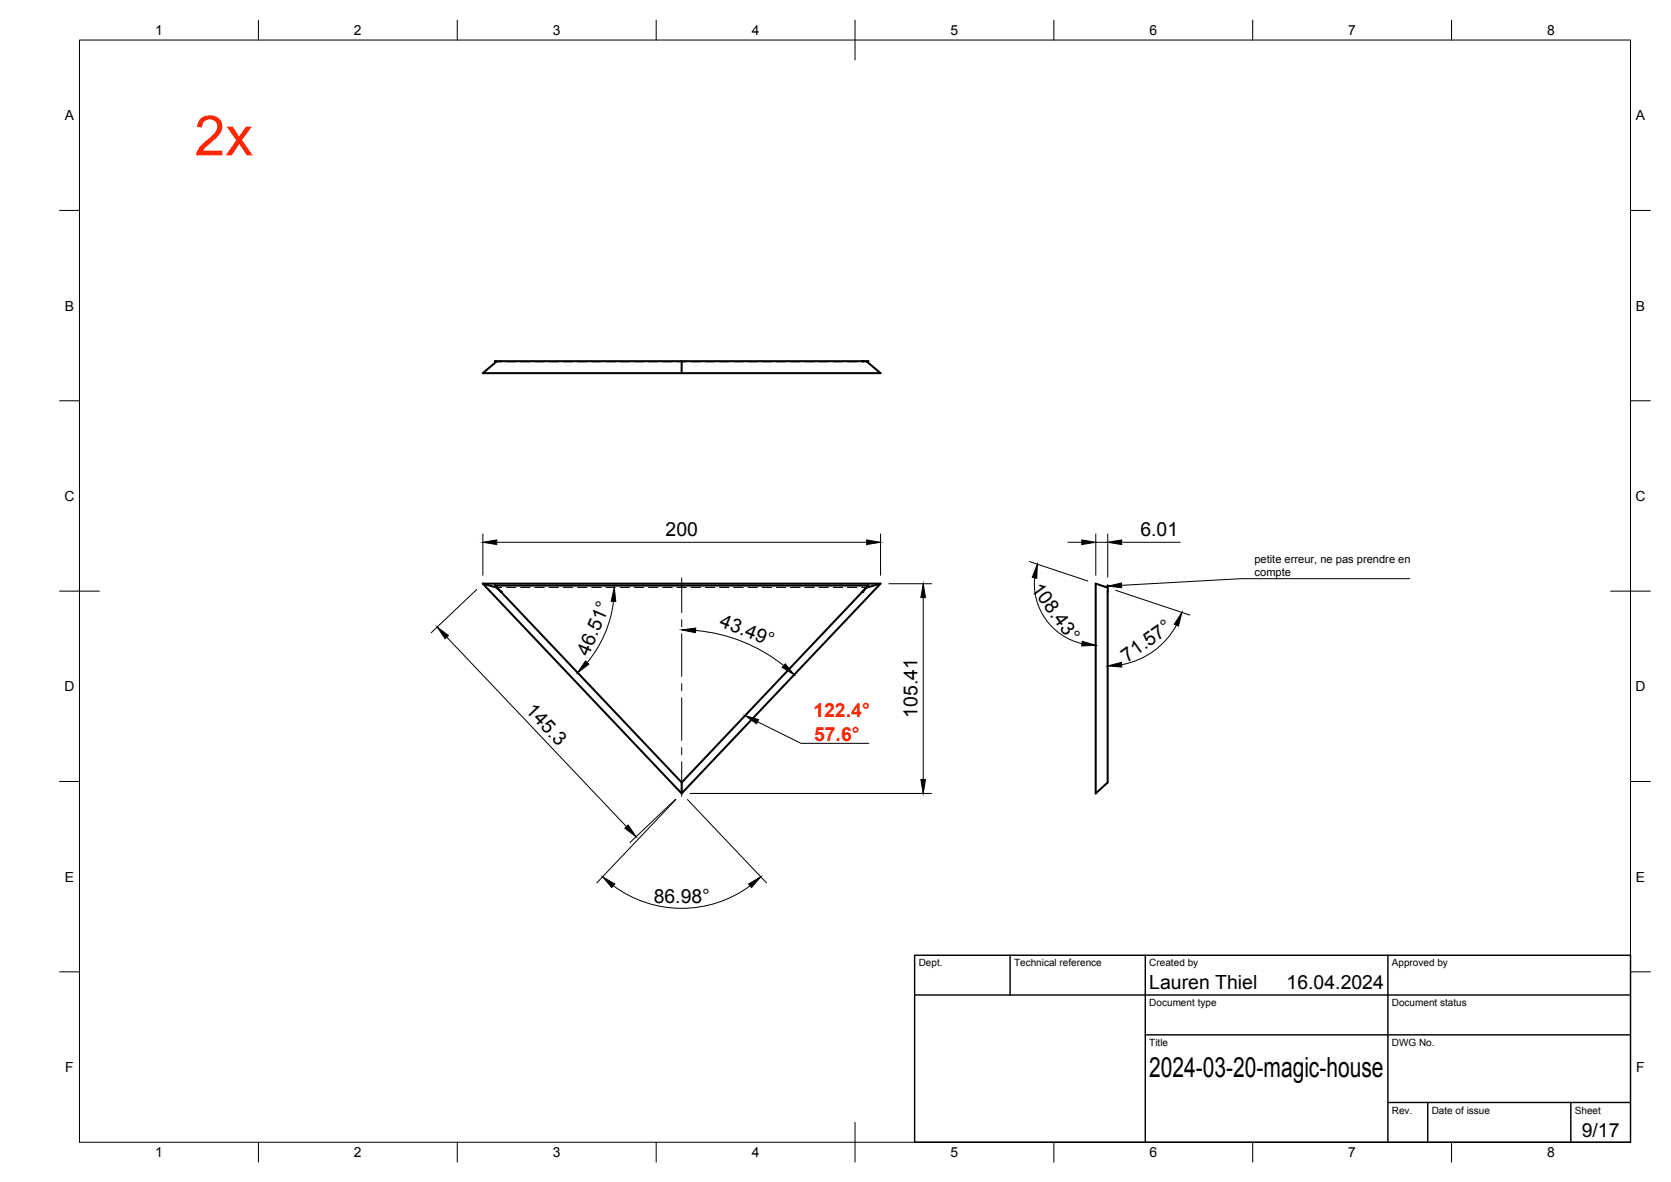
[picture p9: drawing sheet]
<svg xmlns="http://www.w3.org/2000/svg" width="420mm" height="297mm" viewBox="0 0 420 297" stroke-linecap="round" stroke-linejoin="round" font-family="sans-serif">
<!-- layer: Visible -->
<path d="M121.4 93.8l3.4-2.9-.3-.1h93.8l-.3 .1 3.4 2.9zM171.4 90.8v3M121.4 146.7h100l-50 52.7zM121.4 146.7l3.4 .9-.3-.5M124.5 147.1l1.5 1.6zM124.5 147.2h93.8M126 148.7l45.4 47.9 45.4-47.9M218.3 147.2l-1.5 1.5zM221.4 146.7l-3.4 .9 .3-.5M275.5 146.7l2.9 .9 .1-.5v49.5l-3 2.8zM171.4 196.6v2.8" fill="none" stroke="#000" stroke-width=".51"/>
<g fill="#000">
<circle cx="216.8" cy="90.8" r=".25"/>
<circle cx="126" cy="148.7" r=".25"/>
<circle cx="216.8" cy="148.7" r=".25"/>
</g>
<!-- layer: Hidden -->
<g fill="none" stroke="#000" stroke-width=".25">
<path d="M124.5 90.8h1.5M124.8 90.9h1.4M127.3 90.9h2.4M130.9 90.9h2.4M134.5 90.9h2.4M138 90.9h2.4M141.6 90.9h2.4M145.2 90.9h2.4M148.8 90.9h2.4M152.3 90.9h2.4M155.9 90.9h2.4M159.5 90.9h2.4"/>
<path d="M163.1 90.9h2.3M166.6 90.9h2.4M170.2 90.9h2.4M173.8 90.9h2.4M177.4 90.9h2.3M180.9 90.9h2.4M184.5 90.9h2.4M188.1 90.9h2.4M191.6 90.9h2.4M195.2 90.9h2.4M198.8 90.9h2.4M202.4 90.9h2.3"/>
<path d="M205.9 90.9h2.4M209.5 90.9h2.4M213.1 90.9h2.4M216.6 90.9h1.4M216.8 90.8h1.5M124.8 147.6h1.4M126 148.7h.1M127.3 147.6h2.4M130.9 147.6h2.4M134.5 147.6h2.4M138 147.6h2.4M141.6 147.6h2.4"/>
<path d="M145.2 147.6h2.4M148.8 147.6h2.4M152.3 147.6h2.4M155.9 147.6h2.4M159.5 147.6h2.4M163.1 147.6h2.3M166.6 147.6h2.4M170.2 147.6h2.4M173.8 147.6h2.4M177.4 147.6h2.3M180.9 147.6h2.4M184.5 147.6h2.4"/>
<path d="M188.1 147.6h2.4M191.6 147.6h2.4M195.2 147.6h2.4M198.8 147.6h2.4M202.4 147.6h2.3M205.9 147.6h2.4M209.5 147.6h2.4M213.1 147.6h2.4M216.6 147.6h1.4M216.8 148.7h.1M278.5 147.2v1.5"/>
</g>
<!-- layer: BORDER -->
<g fill="none" stroke="#000" stroke-width=".25">
<path d="M20 10.1h390v276.9h-390zM65 5.1v5M115 5.1v5M165 5.1v5M215 5.1v10M265 5.1v5M315 5.1v5M365 5.1v5M15 52.9h5M410 52.9h5M15 100.7h5M410 100.7h5"/>
<path d="M15 148.6h10M405 148.6h10M15 196.4h5M410 196.4h5M15 244.2h5M410 244.2h5M65 287v5M115 287v5M165 287v5M215 282.1v9.9M265 287v5M315 287v5"/>
<path d="M365 287v5"/>
</g>
<!-- layer: TITLEBLOCK -->
<path d="M230 240.1h180v46.9h-180zM230 250h180M254 240.1v9.9M288 240.1v46.9M349 240.1v46.9M288 260.1h122M349 277.1h61M359 277.1v9.9M395 277.1v9.9" fill="none" stroke="#000" stroke-width=".36"/>
<!-- layer: FD_Dimensions -->
<g fill="none" stroke="#000" stroke-width=".25">
<path d="M121.4 134.2v10.4M124.9 136.3h93M221.4 134.2v10.4M268.5 136.3h3.5M275.5 136.3h3M275.5 134.2v10.4M278.5 134.2v10.8M282 136.3h14.8M119.9 148.1l-11.5 10.9M154.3 151.1a29.5 29.5 0 0 1-6.6 15.4M174.9 158.4a41.1 41.1 0 0 1 22.2 8.9M223.5 146.7h10.7"/>
<path d="M232.1 150.2v45.7M258.8 141.1l14.7 4.9M260.1 145.2a15.5 15.5 0 0 0 12 16.5M280.5 148.3l18.7 6.3M295.8 157.1a19.7 19.7 0 0 1-13.8 9.9M112.3 160.1l45.2 47.6M173.5 199.4h60.7M169.9 200.8l-11.5 10.9M169.9 200.9l-19.8 21M172.8 200.9l19.9 21M154.2 222.6a28.9 28.9 0 0 0 34.4 0"/>
</g>
<g fill="#000" stroke="#000" stroke-width=".25">
<path d="M121.4 136.3l3.5-.6v1.1zM217.9 135.7l3.5 .6-3.5 .5zM272 135.7l3.5 .6-3.5 .5zM278.5 136.3l3.5-.6v1.1zM109.9 157.6l2.9 2.1-.9 .8zM154.5 147.6l.3 3.6-1.1-.1zM171.4 158.3l3.5-.5v1.2zM232.1 146.7l.6 3.5h-1.2zM260.8 141.8l-.1 3.5-1.2-.2zM297.2 153.9l-.9 3.4-1-.4zM147.2 166.1l.9 .8-2.9 2.2zM197.4 166.8l2.3 2.8-3-1.9z"/>
<path d="M272.1 161.2l3.4 1-3.5 .1zM278.5 167.4l3.5-.9 .1 1.1zM231.5 195.9h1.2l-.6 3.5zM157.1 208.1l.8-.8 2 3zM151.5 220.4l3.1 1.8-.8 .8zM188.2 222.2l3.1-1.8-2.3 2.6z"/>
</g>
<!-- layer: Smart Centers -->
<path d="M171.4 145.2v8.7M171.4 155.7v1.8M171.4 159.3v10.7M171.4 171.8v1.8M171.4 175.4v10.7M171.4 187.9v1.8M171.4 191.4v8.7" fill="none" stroke="#000" stroke-width=".25"/>
<!-- layer: Leaders -->
<path d="M278.5 147.3l3.5-.8v1.2zM187.3 179.8l3.5 1.1-.6 1z" fill="#000" stroke="#000" stroke-width=".25"/>
<path d="M354.5 145.4h-42.4l-30.1 1.7M190.5 181.4l10.9 5.4h17.1" fill="none" stroke="#000" stroke-width=".25"/>
<text font-size="14" fill="#ff2600" x="48.9" y="39">2x</text>
<text font-size="7" x="289" y="270.6">2024-03-20-magic-house</text>
<g font-size="4.9">
<text x="167.4" y="134.8">200</text>
<text x="286.7" y="134.8">6.01</text>
<text x="259.1" y="147.9" transform="rotate(54 259.1 147.9)">108.43°</text>
<text x="180.7" y="157.3" transform="rotate(22 180.7 157.3)">43.49°</text>
<text x="148" y="165.1" transform="rotate(-67 148 165.1)">46.51°</text>
<text x="283.4" y="166.6" transform="rotate(-36 283.4 166.6)">71.57°</text>
<text x="132" y="178.7" transform="rotate(46 132 178.7)">145.3</text>
<text x="230.7" y="180.3" transform="rotate(-90 230.7 180.3)">105.41</text>
<text x="164.4" y="226.8">86.98°</text>
<text x="289" y="248.5">Lauren Thiel</text>
<text x="323.5" y="248.5">16.04.2024</text>
<text x="397.7" y="285.7">9/17</text>
</g>
<g font-size="4.9" fill="#ff2600">
<text x="204.5" y="180.2">122.4°</text>
<text x="204.7" y="186.1">57.6°</text>
</g>
<g font-size="3.5">
<text x="39" y="8.8">1</text>
<text x="89" y="8.8">2</text>
<text x="139" y="8.8">3</text>
<text x="189" y="8.8">4</text>
<text x="239" y="8.8">5</text>
<text x="289" y="8.8">6</text>
<text x="339" y="8.8">7</text>
<text x="389" y="8.8">8</text>
<text x="16.3" y="30.2">A</text>
<text x="411.3" y="30.2">A</text>
<text x="16.3" y="78">B</text>
<text x="411.3" y="78">B</text>
<text x="16.2" y="125.9">C</text>
<text x="411.2" y="125.9">C</text>
<text x="16.2" y="173.7">D</text>
<text x="411.2" y="173.7">D</text>
<text x="16.3" y="221.6">E</text>
<text x="411.3" y="221.6">E</text>
<text x="16.4" y="269.4">F</text>
<text x="411.4" y="269.4">F</text>
<text x="39" y="290.8">1</text>
<text x="89" y="290.8">2</text>
<text x="139" y="290.8">3</text>
<text x="189" y="290.8">4</text>
<text x="239" y="290.8">5</text>
<text x="289" y="290.8">6</text>
<text x="339" y="290.8">7</text>
<text x="389" y="290.8">8</text>
</g>
<g font-size="2.8">
<text x="315.4" y="141.5">petite erreur, ne pas prendre en</text>
<text x="315.5" y="144.9">compte</text>
</g>
<g font-size="2.5">
<text x="231" y="242.9">Dept.</text>
<text x="255" y="242.9">Technical reference</text>
<text x="289" y="242.9">Created by</text>
<text x="350" y="242.9">Approved by</text>
<text x="289" y="252.8">Document type</text>
<text x="350" y="252.8">Document status</text>
<text x="289" y="262.9">Title</text>
<text x="350" y="262.9">DWG No.</text>
<text x="350" y="279.9">Rev.</text>
<text x="360" y="279.9">Date of issue</text>
<text x="396" y="279.9">Sheet</text>
</g>
</svg>
